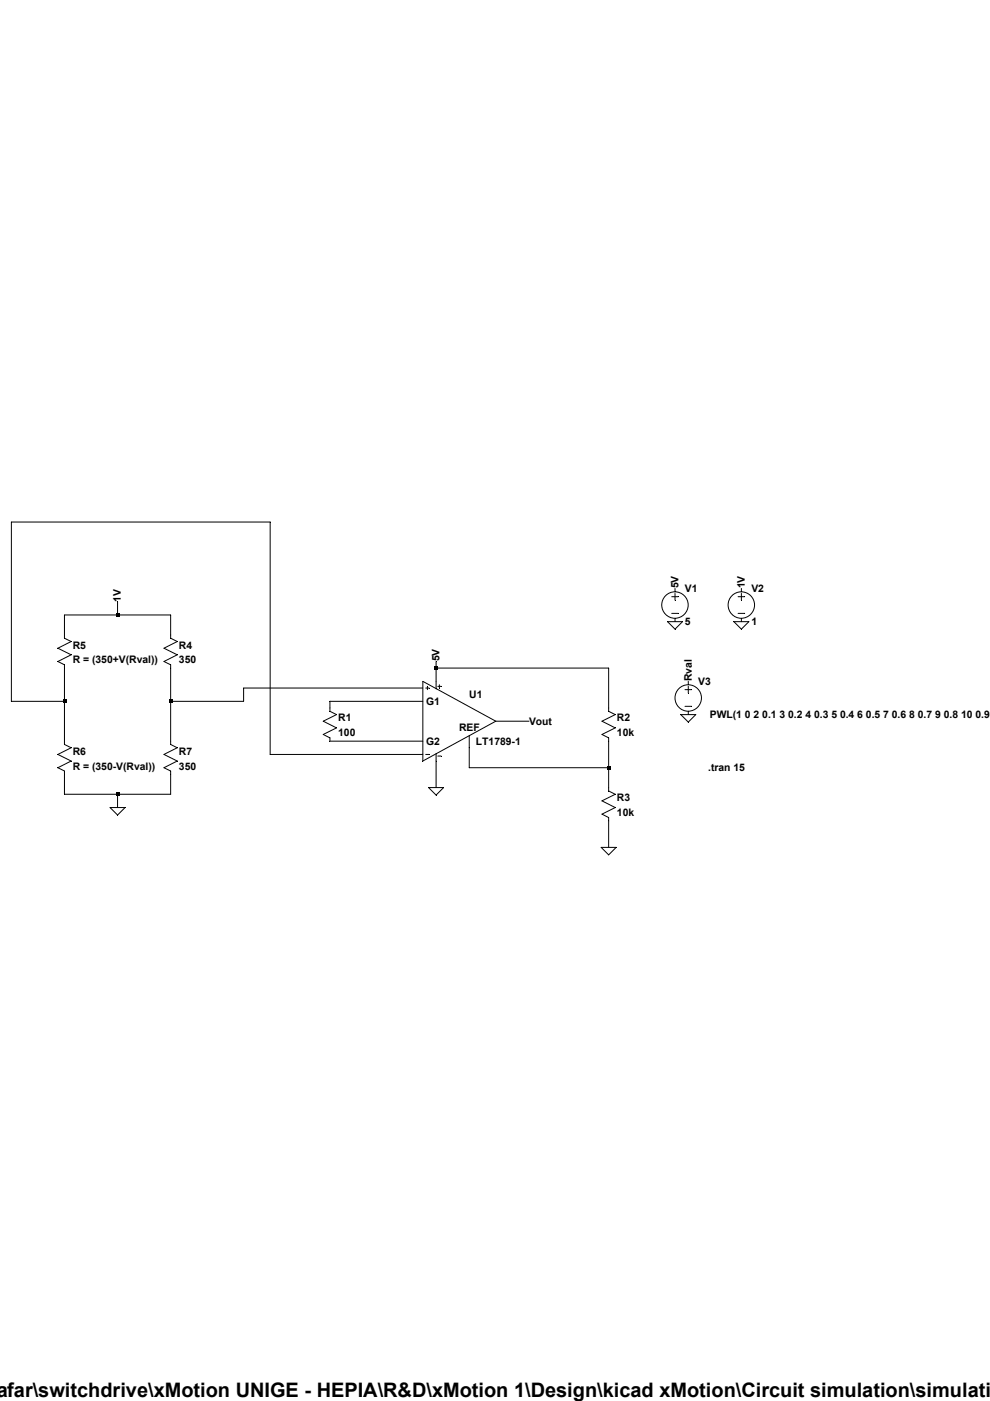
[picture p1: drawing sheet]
Version 4
SHEET 1 1580 1036
WIRE -192 -304 -816 -304
WIRE -560 -80 -560 -112
WIRE -560 -80 -688 -80
WIRE -432 -80 -560 -80
WIRE -688 -32 -688 -80
WIRE -432 -32 -432 -80
WIRE 208 48 208 32
WIRE 624 48 208 48
WIRE 208 80 208 48
WIRE 176 96 -256 96
WIRE -816 128 -816 -304
WIRE -688 128 -688 48
WIRE -688 128 -816 128
WIRE -432 128 -432 48
WIRE -256 128 -256 96
WIRE -256 128 -432 128
WIRE 176 128 -48 128
WIRE -48 144 -48 128
WIRE 624 144 624 48
WIRE 432 176 352 176
WIRE -688 224 -688 128
WIRE -432 224 -432 128
WIRE 176 224 -48 224
WIRE -192 256 -192 -304
WIRE 176 256 -192 256
WIRE 288 288 288 240
WIRE 624 288 624 224
WIRE 624 288 288 288
WIRE 208 336 208 272
WIRE 624 336 624 288
WIRE -688 352 -688 304
WIRE -560 352 -688 352
WIRE -432 352 -432 304
WIRE -432 352 -560 352
WIRE -560 384 -560 352
WIRE 624 480 624 416
FLAG 208 336 0
FLAG 624 480 0
FLAG 784 -64 0
FLAG 784 -144 5V
FLAG 208 32 5V
FLAG 944 -64 0
FLAG 944 -144 1V
FLAG -560 -112 1V
FLAG -560 384 0
FLAG 432 176 Vout
FLAG 816 160 0
FLAG 816 80 Rval
SYMBOL Opamps\\LT1789-1 208 176 R0
SYMATTR InstName U1
SYMBOL res -64 128 R0
SYMATTR InstName R1
SYMATTR Value 100
SYMBOL res 608 128 R0
SYMATTR InstName R2
SYMATTR Value 10k
SYMBOL res 608 320 R0
SYMATTR InstName R3
SYMATTR Value 10k
SYMBOL voltage 784 -160 R0
WINDOW 123 0 0 Left 2
WINDOW 39 0 0 Left 2
SYMATTR InstName V1
SYMATTR Value 5
SYMBOL voltage 944 -160 R0
WINDOW 123 0 0 Left 2
WINDOW 39 0 0 Left 2
SYMATTR InstName V2
SYMATTR Value 1
SYMBOL res -448 -48 R0
SYMATTR InstName R4
SYMATTR Value 350
SYMBOL res -704 -48 R0
SYMATTR InstName R5
SYMATTR Value R = (350+V(Rval))
SYMBOL res -704 208 R0
SYMATTR InstName R6
SYMATTR Value R = (350-V(Rval))
SYMBOL res -448 208 R0
SYMATTR InstName R7
SYMATTR Value 350
SYMBOL voltage 816 64 R0
WINDOW 123 0 0 Left 2
WINDOW 39 0 0 Left 2
WINDOW 3 52 96 Left 2
SYMATTR Value PWL(1 0 2 0.1 3 0.2 4 0.3 5 0.4 6 0.5 7 0.6 8 0.7 9 0.8 10 0.9)
SYMATTR InstName V3
TEXT 864 288 Left 2 !.tran 15
